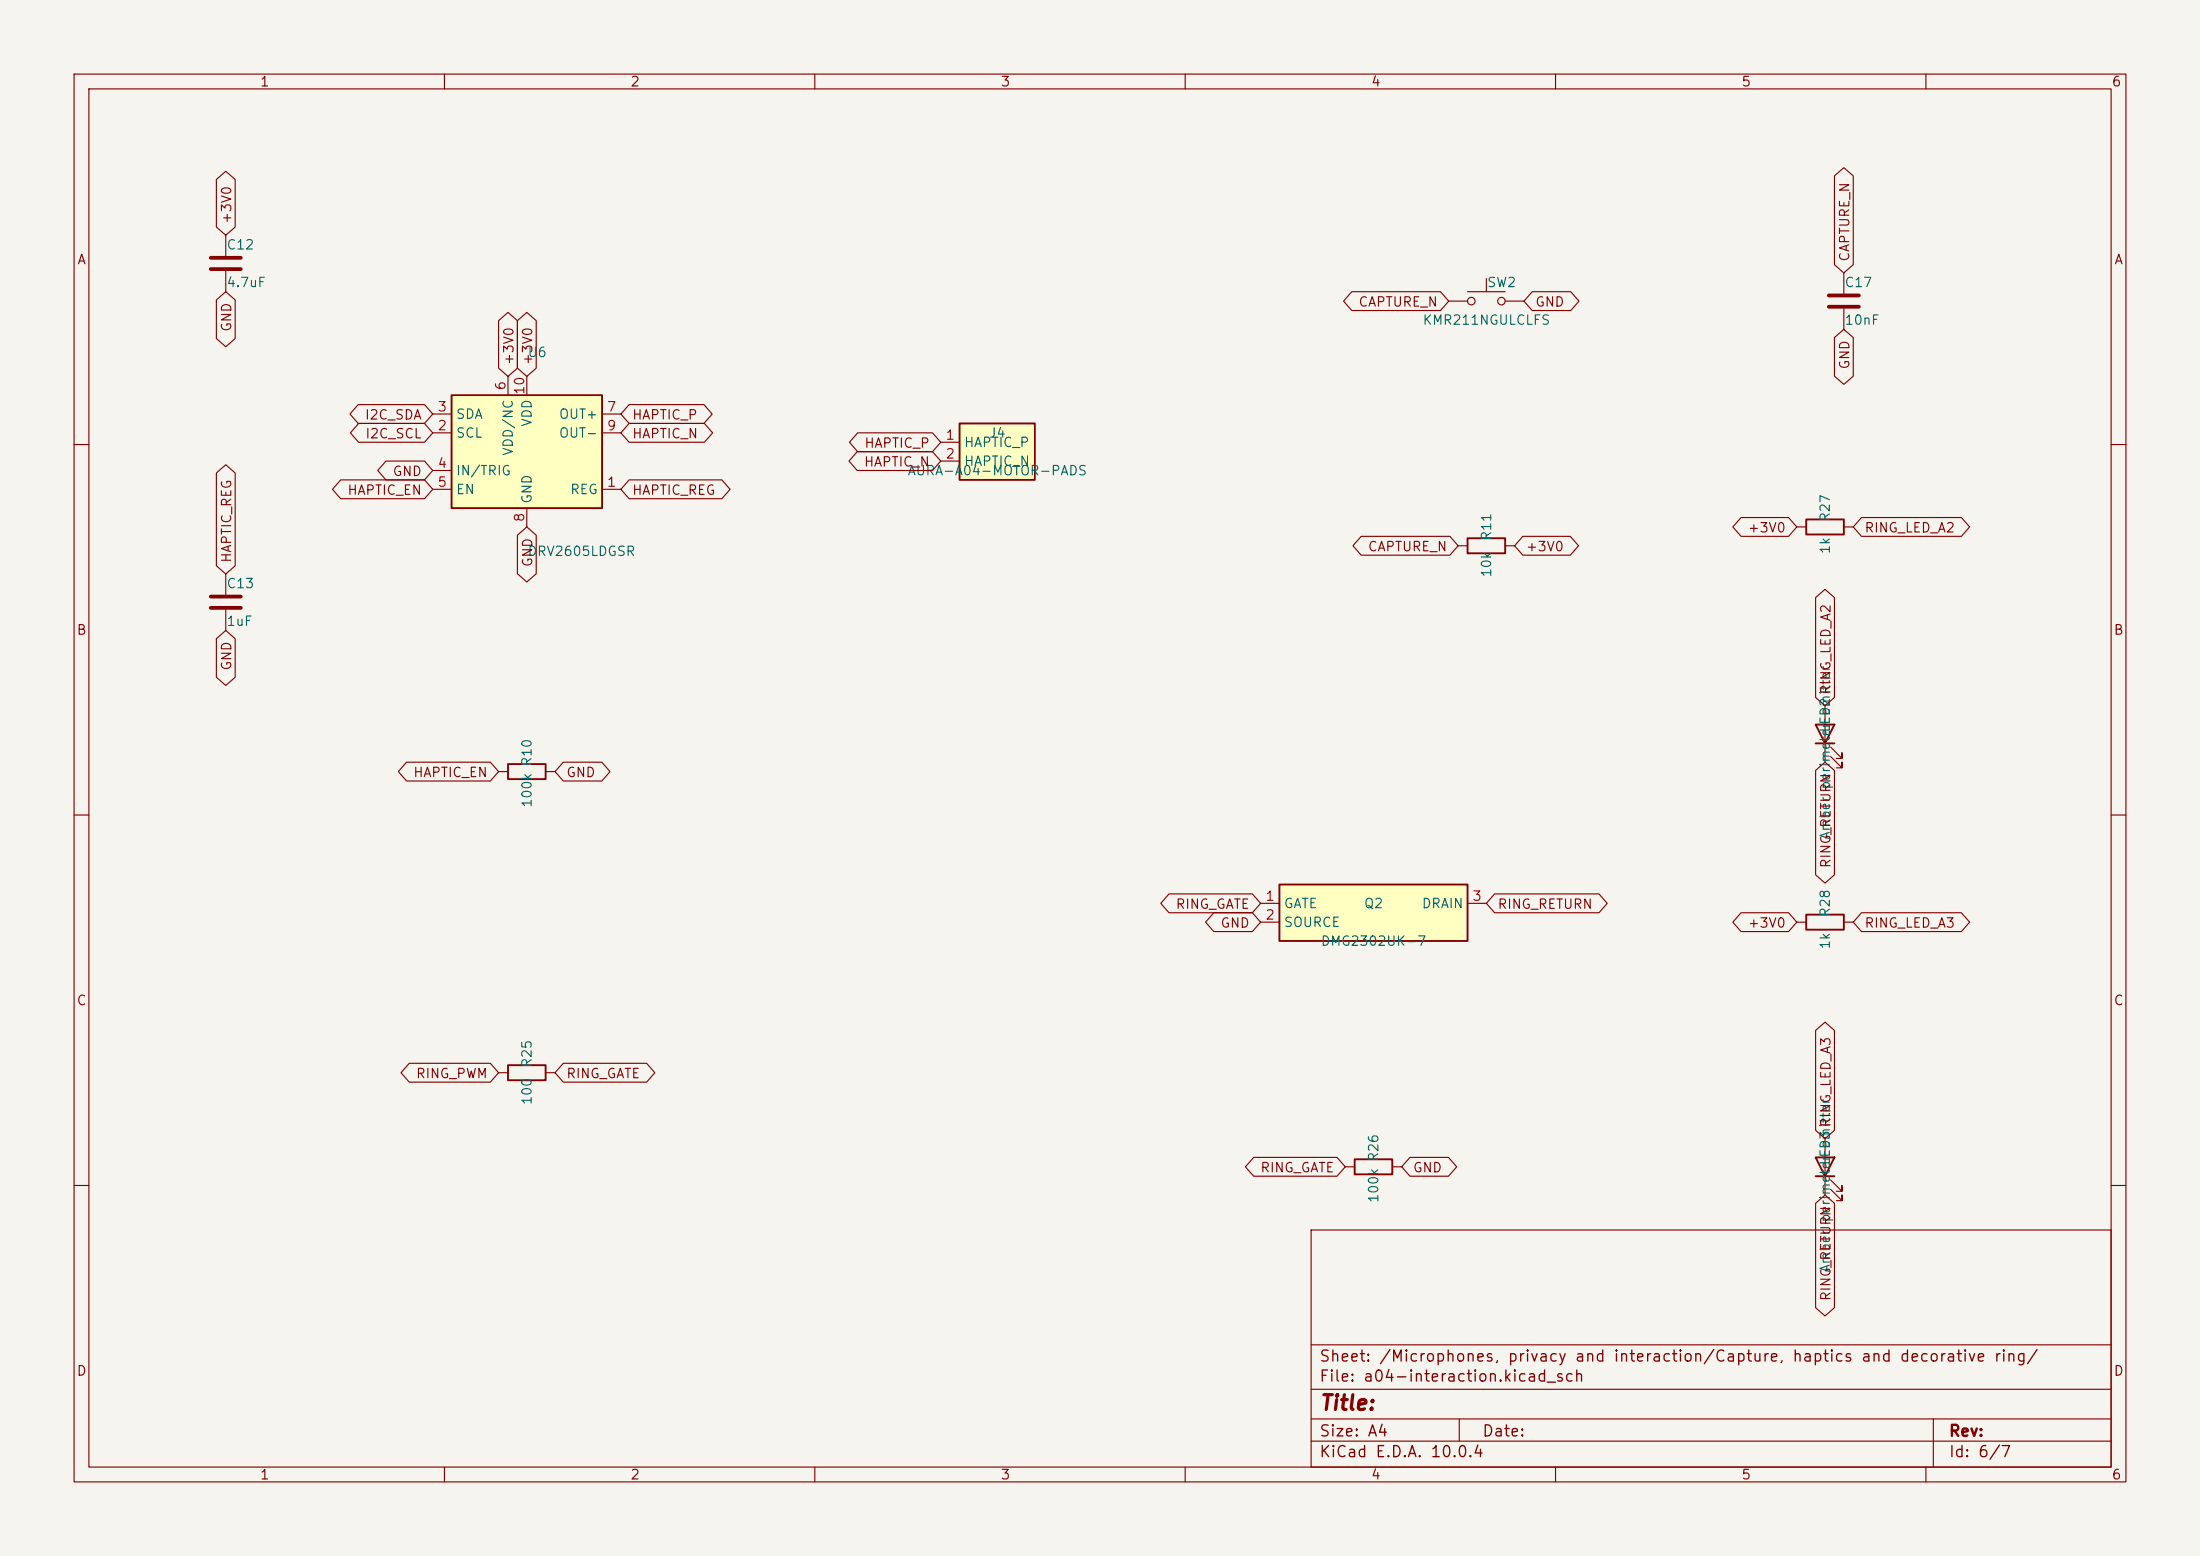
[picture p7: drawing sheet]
<svg xmlns="http://www.w3.org/2000/svg" width="297mm" height="210mm" viewBox="0 0 297 210" stroke-linecap="round" stroke-linejoin="round" font-family="sans-serif">
<path d="M0 0h297v210h-297z" fill="#f5f4ef" stroke="#f5f4ef" stroke-width=".14"/>
<g fill="none" stroke="#840000" stroke-width=".15">
<path d="M10 10h277v190h-277zM12 12h273v186h-273zM60 10v2M110 10v2M160 10v2M210 10v2M260 10v2M198.1 39.4h5.1M200.7 37.6v1.8M248.9 36.8v2.8M195.6 40.6h2.5M203.2 40.6h2.5"/>
<path d="M248.9 41.7v2.8M10 60h2M196.8 73.7h1.3M203.2 73.7h1.3M242.6 71.1h1.2M248.9 71.1h1.3M285 60h2M246.4 95.3v7.6M10 110h2M247.1 102.1l1.6 1.5v-.7v.7h-.8M247.1 100.8l1.6 1.6v-.8v.8h-.8M285 110h2"/>
<path d="M242.6 124.5h1.2M248.9 124.5h1.3M181.6 157.5h1.3M188 157.5h1.2M246.4 153.7v7.6M247.1 159.3l1.6 1.5v-.8v.8h-.8M10 160h2M177 166h108v32h-108zM247.1 160.5l1.6 1.6v-.8v.8h-.8M285 160h2M60 198v2M110 198v2"/>
<path d="M160 198v2M177 194.5h108M177 191.5h108M177 187.5h108M177 181.5h108M197 191.5v3M210 198v2M260 198v2M261 191.5v6.5"/>
<circle cx="198.6" cy="40.6" r=".51"/>
<circle cx="202.7" cy="40.6" r=".51"/>
</g>
<path d="M246.9 39.9h4.1M246.9 41.4h4.1" fill="none" stroke="#840000" stroke-width=".51"/>
<path d="M198.1 72.6h5.1v2.1h-5.1zM243.8 70.1h5.1v2h-5.1zM245.1 97.8h2.5l-1.2 2.5zM245.1 100.3h2.5M243.8 123.4h5.1v2.1h-5.1zM182.9 156.5h5.1v2h-5.1zM245.1 156.2h2.5l-1.2 2.6zM245.1 158.8h2.5" fill="none" stroke="#840000" stroke-width=".25"/>
<path d="M172.7 119.4h25.4v7.6h-25.4z" fill="#ffffc2"/>
<path d="M172.7 119.4h25.4v7.6h-25.4z" fill="none" stroke="#840000" stroke-width=".25"/>
<path d="M170.2 121.9h2.5M170.2 124.5h2.5M198.1 121.9h2.6" fill="none" stroke="#840000" stroke-width=".15"/>
<path d="M61 53.3h20.3v15.3h-20.3z" fill="#ffffc2"/>
<path d="M61 53.3h20.3v15.3h-20.3z" fill="none" stroke="#840000" stroke-width=".25"/>
<path d="M58.4 58.4h2.6M58.4 55.9h2.6M68.6 50.8v2.5M71.1 50.8v2.5M81.3 58.4h2.5M81.3 55.9h2.5M58.4 66h2.6M58.4 63.5h2.6M71.1 68.6v2.5M81.3 66h2.5" fill="none" stroke="#840000" stroke-width=".15"/>
<path d="M129.5 57.2h10.2v7.6h-10.2z" fill="#ffffc2"/>
<path d="M129.5 57.2h10.2v7.6h-10.2zM68.6 103.1h5.1v2.1h-5.1zM68.6 143.8h5.1v2h-5.1z" fill="none" stroke="#840000" stroke-width=".25"/>
<g fill="none" stroke="#840000" stroke-width=".15">
<path d="M29.2 24.2l1.3-1.1 1.3 1.1v6.4l-1.3 1.2-1.3-1.2zM30.5 31.8v2.7M30.5 36.6v2.8M182.5 39.4h12l1.1 1.2-1.1 1.3h-12l-1.1-1.3zM206.9 39.4h5.2l1.1 1.2-1.1 1.3h-5.2l-1.2-1.3zM247.6 23.7l1.3-1.1 1.3 1.1v12l-1.3 1.1-1.3-1.1zM29.2 40.5l1.3-1.1 1.3 1.1v5.2l-1.3 1.1-1.3-1.1zM48.4 54.6h8.9l1.1 1.3-1.1 1.3h-8.9l-1.2-1.3zM48.4 57.1h8.9l1.1 1.3-1.1 1.3h-8.9l-1.1-1.3zM67.3 43.3l1.3-1.1 1.3 1.1v6.4l-1.3 1.1-1.3-1.1zM69.8 43.3l1.3-1.1 1.3 1.1v6.4l-1.3 1.1-1.3-1.1zM84.9 54.6h10.1l1.1 1.3-1.1 1.3h-10.1l-1.1-1.3z"/>
<path d="M84.9 57.1h10.2l1.1 1.3-1.1 1.3h-10.2l-1.1-1.3zM115.8 58.4h10.1l1.1 1.3-1.1 1.3h-10.1l-1.1-1.3zM127 59.7h2.5M247.6 45.6l1.3-1.1 1.3 1.1v5.2l-1.3 1.1-1.3-1.1zM29.2 63.8l1.3-1.1 1.3 1.1v12.6l-1.3 1.1-1.3-1.1zM30.5 77.5v2.8M46 64.8h11.3l1.1 1.2-1.1 1.3h-11.3l-1.1-1.3zM52.1 62.2h5.2l1.1 1.3-1.1 1.3h-5.2l-1.1-1.3zM69.8 72.2l1.3-1.1 1.3 1.1v5.2l-1.3 1.1-1.3-1.1zM84.9 64.8h12.6l1.1 1.2-1.1 1.3h-12.6l-1.1-1.3zM115.7 61h10.2l1.1 1.2-1.1 1.3h-10.2l-1.1-1.3zM127 62.2h2.5"/>
<path d="M183.8 72.4h11.9l1.1 1.3-1.1 1.2h-11.9l-1.2-1.2zM205.6 72.4h6.4l1.1 1.3-1.1 1.2h-6.4l-1.1-1.2zM235 69.8h6.5l1.1 1.3-1.1 1.3h-6.5l-1.1-1.3zM251.3 69.8h13.5l1.1 1.3-1.1 1.3h-13.5l-1.1-1.3zM29.2 86.2l1.3-1.1 1.3 1.1v5.2l-1.3 1.1-1.3-1.1zM30.5 82.3v2.8M245.1 80.6l1.3-1.1 1.3 1.1v13.5l-1.3 1.2-1.3-1.2zM54.9 102.9h11.3l1.1 1.2-1.1 1.3h-11.3l-1.1-1.3zM67.3 104.1h1.3M73.7 104.1h1.2M76 102.9h5.2l1.2 1.2-1.2 1.3h-5.2l-1.1-1.3zM245.1 104l1.3-1.1 1.3 1.1v14.1l-1.3 1.1-1.3-1.1z"/>
<path d="M157.8 120.6h11.3l1.1 1.3-1.1 1.3h-11.3l-1.1-1.3zM163.9 123.2h5.2l1.1 1.3-1.1 1.2h-5.2l-1.1-1.2zM201.8 120.6h14.1l1.1 1.3-1.1 1.3h-14.1l-1.1-1.3zM235 123.2h6.5l1.1 1.3-1.1 1.2h-6.5l-1.1-1.2zM245.1 139.1l1.3-1.1 1.3 1.1v13.5l-1.3 1.1-1.3-1.1zM251.3 123.2h13.5l1.1 1.3-1.1 1.2h-13.5l-1.1-1.2zM55.2 143.5h11l1.1 1.3-1.1 1.3h-11l-1.1-1.3zM67.3 144.8h1.3M73.7 144.8h1.2M76 143.5h11.3l1.1 1.3-1.1 1.3h-11.3l-1.1-1.3zM169.2 156.2h11.3l1.1 1.3-1.1 1.3h-11.3l-1.1-1.3zM190.3 156.2h5.2l1.2 1.3-1.2 1.3h-5.2l-1.1-1.3z"/>
<path d="M245.1 162.4l1.3-1.1 1.3 1.1v14.1l-1.3 1.1-1.3-1.1z"/>
</g>
<path d="M28.4 34.8h4.1M28.4 36.3h4.1M28.4 80.5h4.1M28.4 82h4.1" fill="none" stroke="#840000" stroke-width=".51"/>
<text font-size="2" fill="#840000" x="178" y="190.8">Title:</text>
<g font-size="1.5" fill="#840000">
<text x="178" y="184.2">Sheet: /Microphones, privacy and interaction/Capture, haptics and decorative ring/</text>
<text x="178" y="186.9">File: a04-interaction.kicad_sch</text>
<text x="178" y="197.1">KiCad E.D.A. 10.0.4</text>
<text x="178" y="194.3">Size: A4</text>
<text x="200" y="194.3">Date:</text>
<text x="263" y="194.3">Rev:</text>
<text x="263" y="197.1">Id: 6/7</text>
</g>
<g font-size="1.3" fill="#840000">
<text x="35" y="12">1</text>
<text x="85" y="12">2</text>
<text x="135" y="12">3</text>
<text x="185" y="12">4</text>
<text x="235" y="12">5</text>
<text x="285" y="12">6</text>
<text x="10.3" y="36">A</text>
<text x="31.5" y="30.3" transform="rotate(-90 31.5 30.3)">+3V0</text>
<text x="250" y="35.4" transform="rotate(-90 250 35.4)">CAPTURE_N</text>
<text x="285.3" y="36">A</text>
<text x="183.3" y="41.7">CAPTURE_N</text>
<text x="207.2" y="41.7">GND</text>
<text x="31.5" y="44.9" transform="rotate(-90 31.5 44.9)">GND</text>
<text x="69.6" y="49.4" transform="rotate(-90 69.6 49.4)">+3V0</text>
<text x="72.2" y="49.4" transform="rotate(-90 72.2 49.4)">+3V0</text>
<text x="250" y="50" transform="rotate(-90 250 50)">GND</text>
<text x="49.2" y="56.9">I2C_SDA</text>
<text x="49.2" y="59.5">I2C_SCL</text>
<text x="85.2" y="56.9">HAPTIC_P</text>
<text x="85.2" y="59.5">HAPTIC_N</text>
<text x="52.9" y="64.6">GND</text>
<text x="116.5" y="63.3">HAPTIC_N</text>
<text x="116.6" y="60.8">HAPTIC_P</text>
<text x="46.8" y="67.1">HAPTIC_EN</text>
<text x="85.2" y="67.1">HAPTIC_REG</text>
<text x="31.5" y="76" transform="rotate(-90 31.5 76)">HAPTIC_REG</text>
<text x="72.2" y="76.6" transform="rotate(-90 72.2 76.6)">GND</text>
<text x="184.6" y="74.7">CAPTURE_N</text>
<text x="205.9" y="74.7">+3V0</text>
<text x="235.9" y="72.2">+3V0</text>
<text x="251.6" y="72.2">RING_LED_A2</text>
<text x="10.3" y="86">B</text>
<text x="285.3" y="86">B</text>
<text x="31.5" y="90.6" transform="rotate(-90 31.5 90.6)">GND</text>
<text x="55.7" y="105.2">HAPTIC_EN</text>
<text x="76.4" y="105.2">GND</text>
<text x="247.4" y="117.3" transform="rotate(-90 247.4 117.3)">RING_RETURN</text>
<text x="158.6" y="123">RING_GATE</text>
<text x="164.7" y="125.5">GND</text>
<text x="202.1" y="123">RING_RETURN</text>
<text x="235.9" y="125.5">+3V0</text>
<text x="251.6" y="125.5">RING_LED_A3</text>
<text x="10.3" y="136">C</text>
<text x="285.3" y="136">C</text>
<text x="56.1" y="145.8">RING_PWM</text>
<text x="76.4" y="145.8">RING_GATE</text>
<text x="170.1" y="158.5">RING_GATE</text>
<text x="190.7" y="158.5">GND</text>
<text x="247.4" y="175.7" transform="rotate(-90 247.4 175.7)">RING_RETURN</text>
<text x="10.3" y="186">D</text>
<text x="285.3" y="186">D</text>
<text x="35" y="200">1</text>
<text x="85" y="200">2</text>
<text x="135" y="200">3</text>
<text x="185" y="200">4</text>
<text x="235" y="200">5</text>
<text x="285" y="200">6</text>
</g>
<g font-size="1.3" fill="#006464">
<text x="30.5" y="34">C12</text>
<text x="30.5" y="39.1">4.7uF</text>
<text x="200.7" y="39.1">SW2</text>
<text x="248.9" y="39.1">C17</text>
<text x="192" y="44.2">KMR211NGULCLFS</text>
<text x="248.9" y="44.2">10nF</text>
<text x="71.1" y="48.5">U6</text>
<text x="61.5" y="59.4">SCL</text>
<text x="61.5" y="56.9">SDA</text>
<text x="72.1" y="57.7" transform="rotate(-90 72.1 57.7)">VDD</text>
<text x="75.4" y="56.9">OUT+</text>
<text x="75.4" y="59.4">OUT-</text>
<text x="133.4" y="59.4">J4</text>
<text x="61.5" y="64.5">IN/TRIG</text>
<text x="69.6" y="61.6" transform="rotate(-90 69.6 61.6)">VDD/NC</text>
<text x="122.4" y="64.5">AURA-A04-MOTOR-PADS</text>
<text x="130" y="60.7">HAPTIC_P</text>
<text x="130" y="63.2">HAPTIC_N</text>
<text x="61.5" y="67">EN</text>
<text x="72.1" y="68.1" transform="rotate(-90 72.1 68.1)">GND</text>
<text x="76.9" y="67">REG</text>
<text x="247.4" y="70.5" transform="rotate(-90 247.4 70.5)">R27</text>
<text x="71.1" y="75.4">DRV2605LDGSR</text>
<text x="201.6" y="73.1" transform="rotate(-90 201.6 73.1)">R11</text>
<text x="247.4" y="74.9" transform="rotate(-90 247.4 74.9)">1k</text>
<text x="30.5" y="79.7">C13</text>
<text x="201.6" y="78" transform="rotate(-90 201.6 78)">10k</text>
<text x="30.5" y="84.8">1uF</text>
<text x="247.4" y="98.9" transform="rotate(-90 247.4 98.9)">LED2 RING_LED_A2</text>
<text x="247.4" y="96.7" transform="rotate(-90 247.4 96.7)">emitter</text>
<text x="72.1" y="109.1" transform="rotate(-90 72.1 109.1)">100k R10</text>
<text x="247.4" y="113.4" transform="rotate(-90 247.4 113.4)">Amber perimeter</text>
<text x="173.2" y="122.9">GATE</text>
<text x="173.2" y="125.4">SOURCE</text>
<text x="184" y="122.9">Q2</text>
<text x="191.8" y="122.9">DRAIN</text>
<text x="247.4" y="123.9" transform="rotate(-90 247.4 123.9)">R28</text>
<text x="178.2" y="128">DMG2302UK-7</text>
<text x="247.4" y="128.2" transform="rotate(-90 247.4 128.2)">1k</text>
<text x="72.1" y="149.2" transform="rotate(-90 72.1 149.2)">100</text>
<text x="72.1" y="144.2" transform="rotate(-90 72.1 144.2)">R25</text>
<text x="247.4" y="155.1" transform="rotate(-90 247.4 155.1)">emitter</text>
<text x="247.4" y="157.4" transform="rotate(-90 247.4 157.4)">LED3 RING_LED_A3</text>
<text x="186.4" y="162.4" transform="rotate(-90 186.4 162.4)">100k R26</text>
<text x="247.4" y="165.1" transform="rotate(-90 247.4 165.1)">perimeter</text>
<text x="247.4" y="171.9" transform="rotate(-90 247.4 171.9)">Amber</text>
</g>
<g font-size="1.3" fill="#a90000">
<text x="68.6" y="52.8" transform="rotate(-90 68.6 52.8)">6</text>
<text x="71.1" y="53.4" transform="rotate(-90 71.1 53.4)">10</text>
<text x="59" y="58.4">2</text>
<text x="59" y="55.9">3</text>
<text x="81.8" y="55.9">7</text>
<text x="81.8" y="58.4">9</text>
<text x="127.6" y="59.7">1</text>
<text x="59" y="63.5">4</text>
<text x="127.6" y="62.2">2</text>
<text x="59" y="66">5</text>
<text x="71.1" y="70.6" transform="rotate(-90 71.1 70.6)">8</text>
<text x="81.8" y="66">1</text>
<text x="170.7" y="121.9">1</text>
<text x="170.7" y="124.4">2</text>
<text x="198.7" y="121.9">3</text>
</g>
</svg>
